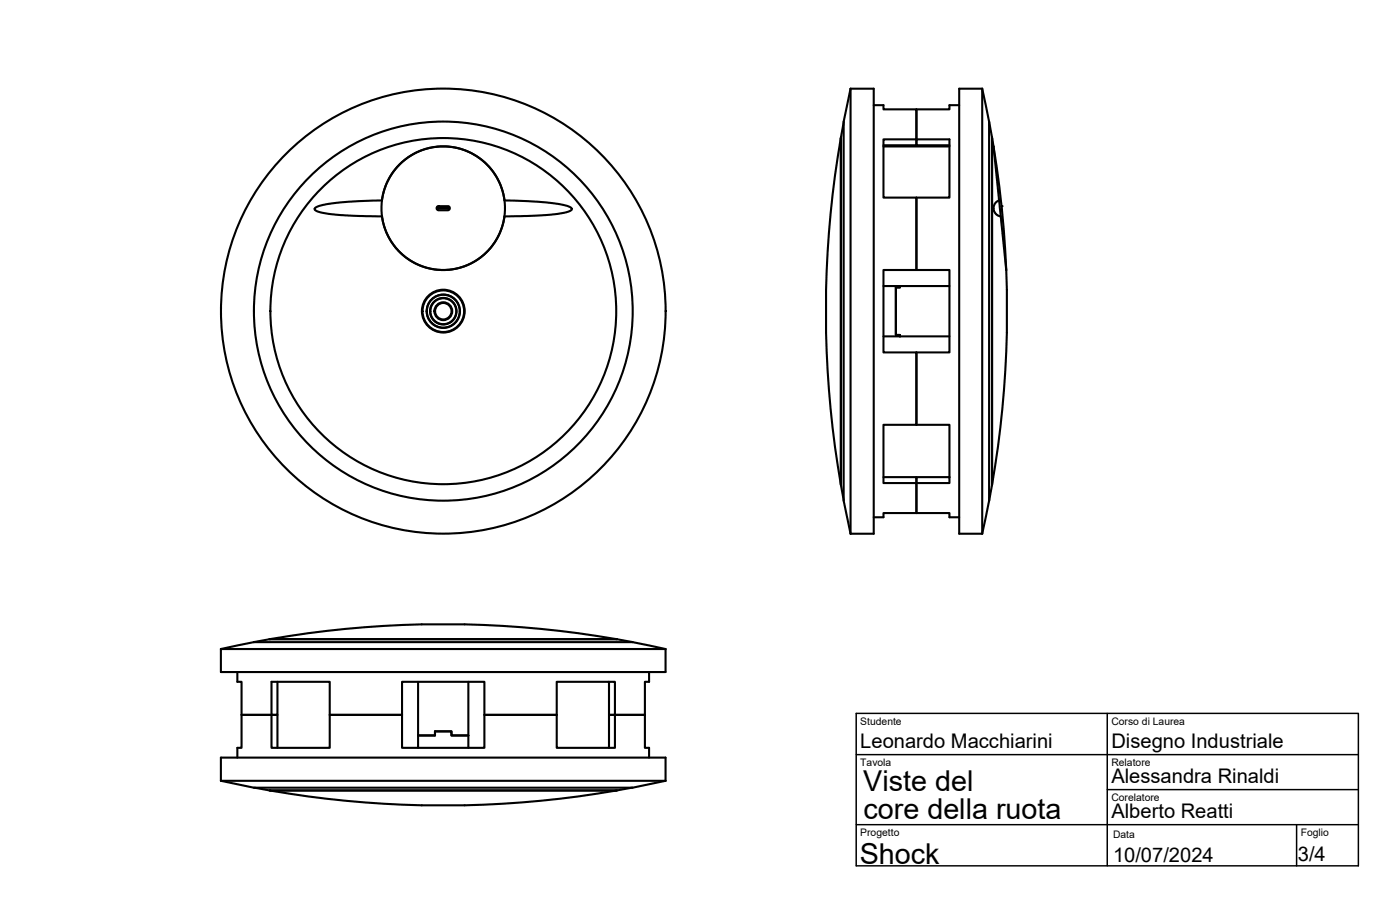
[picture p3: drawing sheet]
<svg xmlns="http://www.w3.org/2000/svg" width="340mm" height="220mm" viewBox="0 0 340 220" stroke-linecap="round" stroke-linejoin="round" font-family="sans-serif">
<!-- layer: Visible -->
<g fill="none" stroke="#000" stroke-width=".51">
<path d="M204.2 33.5v84M204.2 33.5a248.4 248.4 0 0 0 0 84M204.2 33.5h.1M204.9 29.7l-.6 3.6v84.4M206.6 21.5v108M206.6 21.5l-1.7 8v92l1.7 8M206.6 21.5h5.6v108h-5.6M212.2 25.5h2.4v1h8v7.3h-8v14.2h8v17.5h-8v20h8v17.6h-8v14.1h8v7.3h-8v1h-2.4M214.6 35.5h16M230.6 35.3h-8v-1.5h8v14.2h-8v17.5h8v20h-8v17.6h8v14.1h-8v-1.4h8M233 25.5h-2.4v1h-8v8.8h-8M238.6 21.5h-5.6v108h5.6"/>
<path d="M238.6 21.5v108M238.6 21.5l1.7 8v92l-1.7 8M240.3 29.6l.7 3.7v84.4M241 33.5h.1M241 33.5v84M241 33.5l.3 2M241.3 35.5l1.4 13.1-.6 .3-.5 .6-.3 1.2 .6 1.2 1.2 .6M241.3 35.5l2 14.6 1.1 15.4M76.6 50.5l1.8-.8 3.3-.5 5.2-.4 5.9-.2 .5-2.3 1.1-2.8 1.2-1.9 2-2.2 2-1.5 2.9-1.5 2.7-.7 3.1-.2 2.5 .4 2.8 .8 2.1 1.2 2 1.5 2 2.2 1.2 1.9 1.2 2.8 .5 2.3 7.7 .3 4.4 .5 2.9 .5 1.1 .5 .2 .3-.2 .4-.7 .3-3.1 .6-4.3 .3-8.1 .2-.5 2.3-1 2.6-1.7 2.6-1.6 1.7-2.3 1.7-2.6 1.2-2.8 .8-2.8 .1-2.8-.3-2.7-.9-1.8-.9-2.3-1.7-1.5-1.7-1.8-2.6-1-2.6-.5-2.3-8-.2-4.9-.4-3-.7-.5-.4zM106.2 50.2l.2-.2h2.5l.3 .3 .1 .3-.5 .4h-2.3l-.4-.3zM106.6 50.4h2.2M106.6 50.6h2.2"/>
<path d="M106.6 50.4v.2M108.8 50.4v.2M242.7 48.6l1.7 16.9M214.6 69.4h16M217.6 69.8h1v-.4v.4h-1v11.5h1v.3v-.3h-1zM244.4 65.5l.2 11.9a204.6 204.6 0 0 1-2.9 35.6l-.7 4.5M214.6 81.6h16M204.2 117.5h.1M204.3 117.8l.6 3.5M204.3 117.7v.1M214.6 115.8h8v8.7h8v1h2.4M241 117.8l-.7 3.7"/>
<path d="M241 117.5h.1M241 117.7v.1M53.7 157.5v5.6h108v-5.6M53.7 157.5h108M53.7 157.5l8-1.6h92l8 1.6M65.4 155.2l-3.7 .6M65.5 155.2h84.4M65.5 155.1h-.1M65.7 155.1h84M149.7 155.1a247 247 0 0 0-84 .1M149.7 155.1v.1M149.9 155.1h.1"/>
<path d="M149.9 155.2l3.7 .6M57.7 163.1v2.4h1v8h8.7v8M67.4 165.5v8h-1.4v-8h14.1v8h17.6v-8h20v8h17.5v-8h14.2v8h-1.5v-8M101.6 178.5h4.1v-1h4v1h4.1h-4.1v-1h-4v1zM101.6 165.5v16M113.8 165.5v16M149.4 173.5v8h-14.2v-8h-17.5v8h-20v-8h-17.6v8h-14.1v-8h-7.3v8h-1v2.4M149.4 173.5h7.3v8h1v2.4M149.4 173.5h-1.5v8M157.7 163.1v2.4h-1v8h-7.3M53.7 189.5h108M53.7 189.5l8 1.7h92l8-1.7"/>
<path d="M53.7 189.5v-5.6h108v5.6M61.8 191.2l3.6 .6M65.4 191.8h.1M65.5 191.8h84.4M65.7 191.9h84M65.7 191.9a248.4 248.4 0 0 0 84 0M65.7 191.8v.1M149.7 191.8v.1M149.9 191.8h.1M153.5 191.2l-3.6 .6"/>
<circle cx="107.7" cy="50.5" r="15"/>
<circle cx="107.7" cy="75.5" r="54"/>
<circle cx="107.7" cy="75.5" r="4"/>
<circle cx="107.7" cy="75.5" r="2"/>
<circle cx="107.7" cy="75.5" r="2.17"/>
<circle cx="107.7" cy="75.5" r="3.1"/>
<circle cx="107.7" cy="75.5" r="3.2"/>
<circle cx="107.7" cy="75.5" r="5.2"/>
<circle cx="107.7" cy="75.5" r="4.1"/>
<circle cx="107.7" cy="75.5" r="5"/>
<circle cx="107.7" cy="75.5" r="42"/>
<circle cx="107.7" cy="75.5" r="46"/>
</g>
<circle cx="243.3" cy="50" r=".25" fill="#000"/>
<!-- layer: TITLEBLOCK -->
<path d="M208 173.1h122v37h-122zM269 173.1v37M208 183.2h122M269 191.6h61M208 200.2h122M315 200.2v9.9" fill="none" stroke="#000" stroke-width=".36"/>
<g font-size="7">
<text x="209.7" y="192.1">Viste del</text>
<text x="209.7" y="198.8">core della ruota</text>
<text x="208.9" y="209.7">Shock</text>
</g>
<g font-size="4.9">
<text x="209" y="181.7">Leonardo Macchiarini</text>
<text x="270" y="181.7">Disegno Industriale</text>
<text x="270" y="190.1">Alessandra Rinaldi</text>
<text x="270" y="198.6">Alberto Reatti</text>
<text x="270.4" y="209.1">10/07/2024</text>
<text x="315.3" y="209">3/4</text>
</g>
<g font-size="2.5">
<text x="209" y="175.9">Studente</text>
<text x="270" y="175.9">Corso di Laurea</text>
<text x="209" y="185.9">Tavola</text>
<text x="270" y="185.9">Relatore</text>
<text x="270" y="194.4">Corelatore</text>
<text x="209" y="202.9">Progetto</text>
<text x="270.4" y="203.4">Data</text>
<text x="316" y="202.9">Foglio</text>
</g>
</svg>
